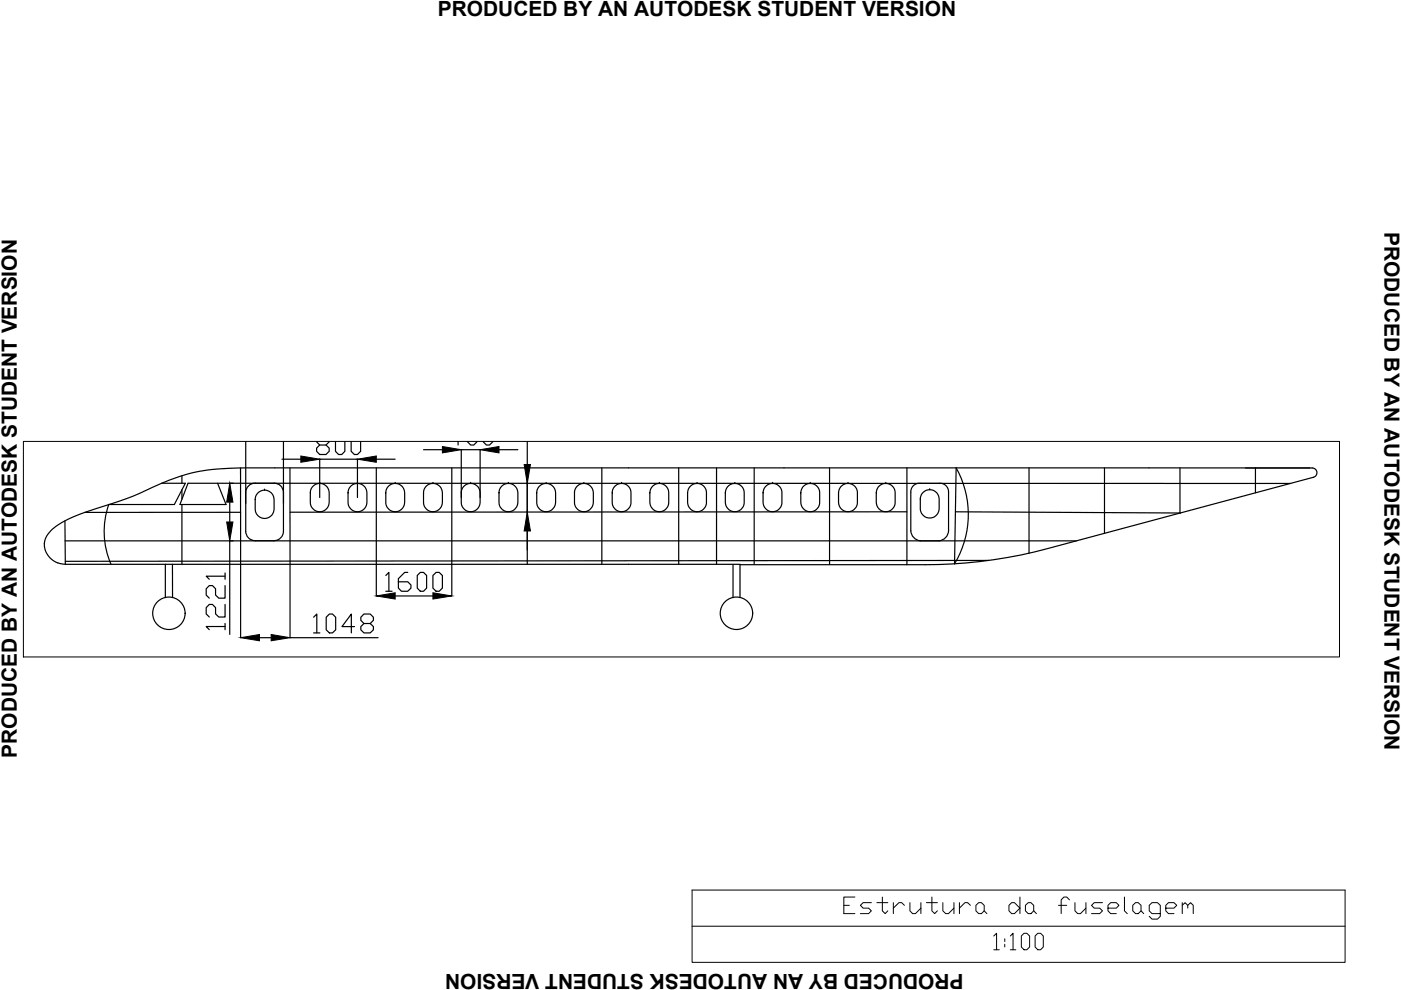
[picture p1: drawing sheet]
<svg xmlns="http://www.w3.org/2000/svg" width="297mm" height="210mm" viewBox="0 0 297 210" stroke-linecap="round" stroke-linejoin="round" font-family="sans-serif">
<!-- layer: 0 -->
<g fill="none" stroke="#000" stroke-width=".25">
<path d="M51 99.2v36M52.1 93.6v19a2 2 0 0 0 2 2M59.8 97.4h4M60.1 93.6v19a2 2 0 0 1-2 2M61.5 99.2v36h18.7M67.1 93.6l.7 .8M67.8 97.3v8.2M67.8 97.4h8M69.8 93.6l-.7 .8h-1.3l-.7 .6v.7l.7 .7h1.3l.7-.7v-.7l-.7-.6M71.1 93.6v2.1l.7 .7h.7l.6-.7v-2.1M74.5 93.6v2.1l.6 .7h.7l.7-.7v-2.1M75.8 97.3v8.2"/>
<path d="M79.8 99.2v27.2M79.8 97.4h4M89.8 95.3h4M95.8 99.2v27.2M97.1 93.6v.8M99.1 93.6l.7 .8h.7l.6-.8M102.5 93.6l.6 .8h.7l.7-.8M105.8 95.3h4M111.8 93.6v4.9M111.8 99.2v20.4M127.6 99.2v20.4M143.9 99.2v20.4"/>
<path d="M151.9 99.2v20.4M159.9 99.2v20.4M175.9 99.2v20.4M192.3 99.2v20.5M202.7 99.2a20.2 20.2 0 0 1-.3 20.3zM218.2 99.2v18.1M234.2 99.2v13.9M250.2 99.2v9.6M266.2 99.2v5.3M12.2 119.3l1.6 .3M12.2 119.4a4.1 4.1 0 0 1-2.7-3.3 4.1 4.1 0 0 1 1.7-3.9 24.2 24.2 0 0 1 8.9-4.3l3.6-1.1a69.1 69.1 0 0 0 10.4-4.3 37.6 37.6 0 0 1 16.6-3.3h227.5a1.01 1.01 0 0 1 1 .9 1.01 1.01 0 0 1-.7 1.1l-56.4 15.1a100.2 100.2 0 0 1-25.9 3.4h-39.3v7M13.8 110.4l.1 9.2"/>
<path d="M13.8 114.7h214.4M13.9 119.6h143M34.3 102.5h5l-2.3 4.5h-13.9a17.3 17.3 0 0 0 .4 12.6M35.1 119.6v7.1M36.6 119.6v7.1M38.6 100.9v1.6M38.6 103.8v2M38.6 107v12.6M39.9 102.5h6.2l1.8 4.5h-9.8zM46.1 102.5h227.5M48.7 106.5v4.2M48.7 114.7v19.8"/>
<path d="M51 108.6h-33M54.1 102.4a2 2 0 0 0-2 2M54.8 104.4a2.02 2.02 0 0 1 2.1-.3 2.02 2.02 0 0 1 1.2 1.8v2a2 2 0 0 1-2 2 2 2 0 0 1-2-2v-2.3l.3-.7zM56.1 103.9h.1M58.1 102.4a2 2 0 0 1 2 2M66.3 103.2a2 2 0 0 1 2.2-.6 2 2 0 0 1 1.3 1.9v2a2 2 0 0 1-2 2 2 2 0 0 1-2-2v-2.3zM67.8 102.5h.1M74.5 103a2 2 0 0 1 2.1-.3 2 2 0 0 1 1.2 1.8v2a2 2 0 0 1-2 2 2 2 0 0 1-2-2v-2.3l.2-.7zM75.8 102.5h.1M82.3 103.2a2 2 0 0 1 2.2-.6 2 2 0 0 1 1.3 1.9v2a2 2 0 0 1-2 2 2 2 0 0 1-2-2v-2.3zM83.8 102.5h.1M90.3 103.2a2.01 2.01 0 0 1 2.2-.6 2.01 2.01 0 0 1 1.3 1.9v2a2 2 0 0 1-2 2 2 2 0 0 1-2-2v-2.3z"/>
<path d="M91.8 102.5h.1M97.8 105.5v-10.2h4v10.2M98.3 103.2a2.01 2.01 0 0 1 2.2-.6 2.01 2.01 0 0 1 1.3 1.9v2a2 2 0 0 1-2 2 2 2 0 0 1-2-2v-2.3zM99.8 102.5h.1M106.5 103a2.01 2.01 0 0 1 2.1-.3 2.01 2.01 0 0 1 1.2 1.8v2a2 2 0 0 1-2 2 2 2 0 0 1-2-2v-2.3l.3-.7zM107.8 102.5h.1M111.8 108.6h.1M111.8 102.5h.1M114.5 103a2.01 2.01 0 0 1 2.1-.3 2.01 2.01 0 0 1 1.2 1.8v2a2 2 0 0 1-2 2 2 2 0 0 1-2-2v-2.3l.3-.7zM115.8 102.5h.1M122.3 103.2a2.01 2.01 0 0 1 2.2-.6 2.01 2.01 0 0 1 1.3 1.9v2a2 2 0 0 1-2 2 2 2 0 0 1-2-2v-2.3zM123.8 102.5h.1"/>
<path d="M130.3 103.2a1.99 1.99 0 0 1 2.2-.6 1.99 1.99 0 0 1 1.3 1.9v2a1.99 1.99 0 0 1-2 2 1.99 1.99 0 0 1-2-2v-2.3zM131.8 102.5h.1M138.3 103.2a1.99 1.99 0 0 1 2.2-.6 1.99 1.99 0 0 1 1.3 1.9v2a2 2 0 0 1-2 2 2 2 0 0 1-2-2v-2.3zM139.8 102.5h.1M146.3 103.2a1.99 1.99 0 0 1 2.2-.6 1.99 1.99 0 0 1 1.3 1.9v2a2 2 0 0 1-2 2 2 2 0 0 1-2-2v-2.3zM147.8 102.5h.1M154.3 103.2a1.99 1.99 0 0 1 2.2-.6 1.99 1.99 0 0 1 1.3 1.9v2a2 2 0 0 1-2 2 2 2 0 0 1-2-2v-2.3zM155.4 119.7v7M155.8 102.5h.1M162.3 103.2a1.99 1.99 0 0 1 2.2-.6 1.99 1.99 0 0 1 1.3 1.9v2a2 2 0 0 1-2 2 2 2 0 0 1-2-2v-2.3zM163.8 102.5h.1M170.3 103.2a2 2 0 0 1 2.2-.6 2 2 0 0 1 1.3 1.9v2a2 2 0 0 1-2 2 2 2 0 0 1-2-2v-2.3z"/>
<path d="M171.8 102.5h.1M178.3 103.2a2 2 0 0 1 2.2-.6 2 2 0 0 1 1.3 1.9v2a2 2 0 0 1-2 2 2 2 0 0 1-2-2v-2.3zM179.8 102.5h.1M186.3 103.2a2 2 0 0 1 2.2-.6 2 2 0 0 1 1.3 1.9v2a2 2 0 0 1-2 2 2 2 0 0 1-2-2v-2.3zM187.8 102.5h.1M192.3 108.5l-130.8 .1M193.1 112.5a2.23 2.23 0 0 0 2 2.2M195.1 102.5a1.81 1.81 0 0 0-2 1.8v8.3M195.6 104.5a2 2 0 0 1 2.2-.6 2 2 0 0 1 1.3 1.9v2a2 2 0 0 1-2 2 2 2 0 0 1-2-2v-2.3zM197.1 103.8h.1M199.1 102.5a1.81 1.81 0 0 1 2 1.8v8.3M201.1 112.5a2.23 2.23 0 0 1-2 2.2"/>
<path d="M202.6 108.5l47.7 .3M209.7 118.8l-195.8 .2M47.7 132.8h-4l.7 .7M47.7 128.2v2.6h-1.3l-.7-.6v-1.4l-.7-.6h-.6l-.7 .6v1.4l.7 .6M47.7 124.2v2.6h-1.3l-.7-.6v-1.4l-.7-.6h-.6l-.7 .6v1.4l.7 .6M47.7 122.2h-4l.7 .6M47.7 121.5v1.3M47.7 132.2v1.3M55 135.2h2.5M66.5 130.9l.7-.7v4M66.5 134.2h1.3M69.2 130.9l.6-.7h.7l.7 .7v2.6l-.7 .7h-.7l-.6-.7z"/>
<path d="M75.2 132.9h-2.7l2-2.7v4M77.2 132.2l-.7-.7v-.6l.7-.7h1.3l.7 .7v.6l-.7 .7h-1.3l-.7 .7v.6l.7 .7h1.3l.7-.7v-.6l-.7-.7M81.8 122l.7-.6v4M81.8 125.4h1.3M83.8 126.4h8M86.5 121.4h-.7l-1.3 1.3v2l.6 .7h1.4l.6-.7v-.7l-.6-.6h-2M88.5 122l.6-.6h.7l.7 .6v2.7l-.7 .7h-.7l-.6-.7zM91.8 122l.7-.6h.6l.7 .6v2.7l-.7 .7h-.6l-.7-.7z"/>
<circle cx="35.8" cy="130" r="3.4"/>
<circle cx="156.1" cy="130" r="3.4"/>
</g>
<path d="M5 93.6h279v45.7h-279zM9.4 115.4h.1" fill="none" stroke="#000" stroke-width=".21"/>
<path d="M63.8 96.7l4 .7-4 .6zM75.8 97.4l4-.7v1.3zM93.8 94.7l4 .6-4 .7zM101.8 95.3l4-.6v1.3zM111.1 98.5h1.4l-.7 4zM48.7 102.5l.7 4h-1.3zM48.1 110.7h1.3l-.7 4zM111.8 108.6l.7 4h-1.4zM51 135.2l4-.7v1.4zM57.5 134.5l4 .7-4 .7zM79.8 126.4l4-.7v1.3zM91.8 125.7l4 .7-4 .6z" fill="#000" stroke="#000" stroke-width=".21"/>
<!-- layer: cotas -->
<path d="M146.7 188.7h138.5v15.3h-138.5zM146.7 196.4h138.5" fill="none" stroke="#000" stroke-width=".21"/>
<text font-size="8.4" x="178.2" y="196.1">Estrutura da fuselagem</text>
<text font-size="7.1" x="209.9" y="202.5">1:100</text>
<g font-size="4.4">
<text x="92.8" y="3.4">PRODUCED BY AN AUTODESK STUDENT VERSION</text>
<text x="293.6" y="49.2" transform="rotate(90 293.6 49.2)">PRODUCED BY AN AUTODESK STUDENT VERSION</text>
<text x="3.5" y="160.6" transform="rotate(-90 3.5 160.6)">PRODUCED BY AN AUTODESK STUDENT VERSION</text>
<text x="204.3" y="206.4" transform="rotate(180 204.3 206.4)">PRODUCED BY AN AUTODESK STUDENT VERSION</text>
</g>
</svg>
